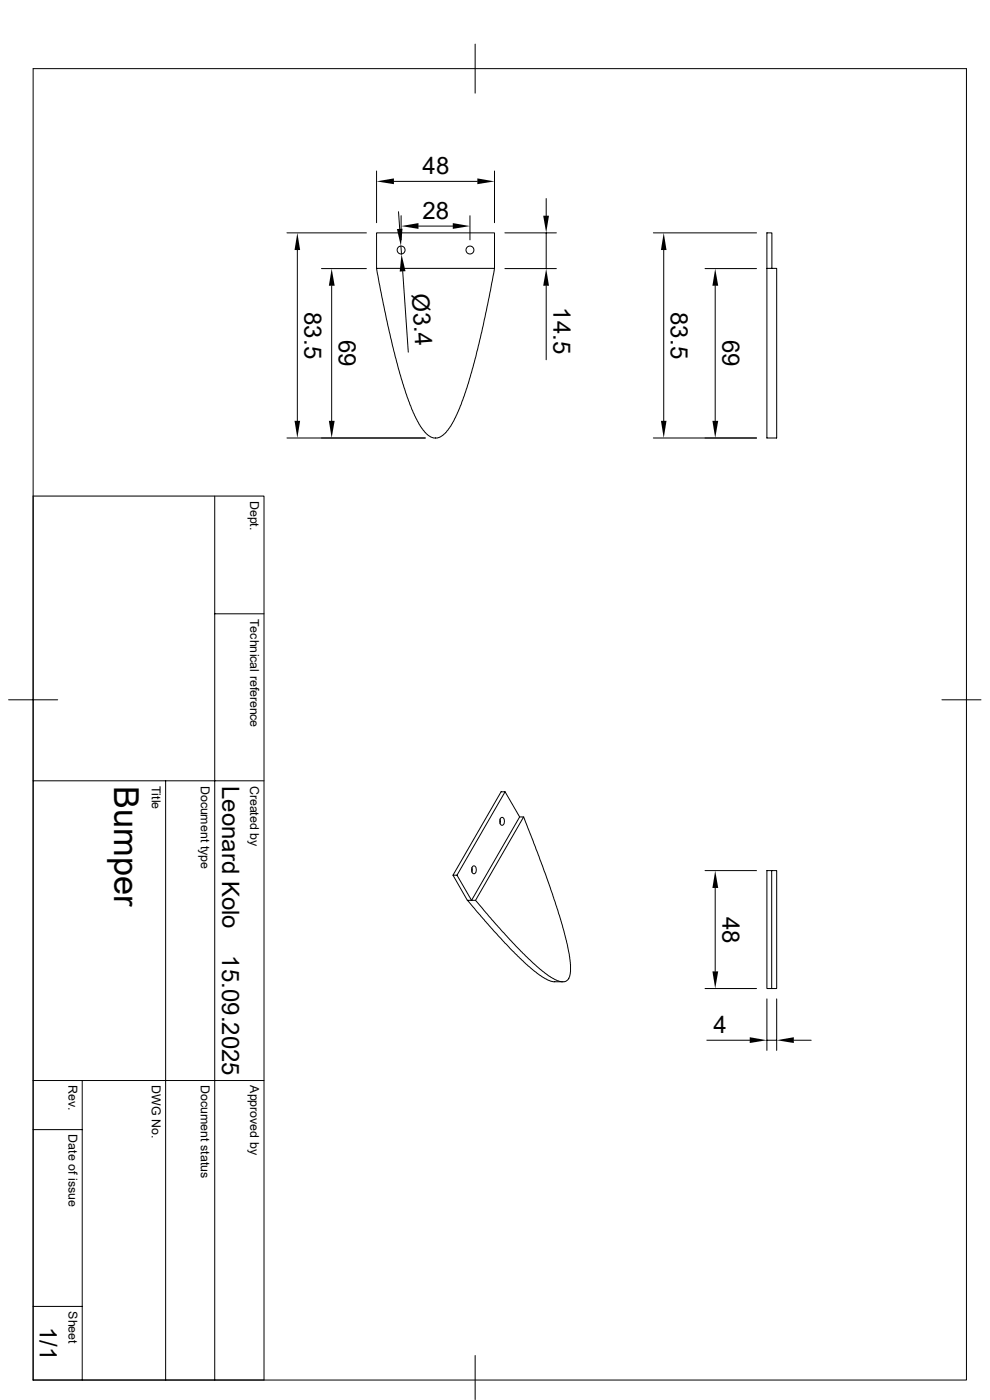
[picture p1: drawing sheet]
<svg xmlns="http://www.w3.org/2000/svg" width="210mm" height="297mm" viewBox="0 0 210 297" stroke-linecap="round" stroke-linejoin="round" font-family="sans-serif">
<g fill="none" stroke="#000" stroke-width=".21">
<path d="M7 14.6h198v278.2h-198zM100.8 9.4v10.4M79.9 36.3v10.9M83.6 38.5h17.7M104.9 36.3v10.9M60.9 49.4h16.8M63.1 53v36.3M68.2 57h9.5M79.9 56.9l2.7 13.5 2.8 10.9 1.6 4.6 1 2.3 1.2 2.3 1.4 1.7a2.49 2.49 0 0 0 3.9-.4l1.1-1.4 1.3-2.4 .9-2.1 1.6-4.6 2.8-10.9 2.7-13.5M79.9 56.9v-7.5h25v7.5M79.9 56.9h25M84.5 44.9l.3 3.7"/>
<path d="M85 52.2l.2 1.7M85.1 45.8v5.1M85.4 57.6l1.2 17.1M88.8 48h7.3M99.7 45.8v5.1M107.1 57h10.9M107.1 49.4h10.9M115.9 42.1v3.7M115.9 49.4v7.6M138.6 49.4h21.9M140.8 53v36.3M149.6 57h10.9"/>
<path d="M162.7 56.9v36h2.1v-36h-1.1M162.7 49.4h1v7.5h-1zM70.4 60.6v28.7M115.9 60.6v15.7M151.7 60.6v28.7M60.9 92.9h29.3M138.6 92.9h21.9M7 105.2h49v187.6h-49M45.6 105.2v187.6M45.6 130.2h10.4M1.8 148.5h10.4M199.8 148.5h8.3"/>
<path d="M7 165.7h49M35.1 165.7v127.1M106.1 173.8v.9M106.2 173.6a.4 .4 0 0 1 .4-.2 .4 .4 0 0 1 .3 .3 .8 .8 0 0 1 .1 .9 .8 .8 0 0 1-.7 .4l-.2-.2-.1-.6zM107.1 168l-10.2 17.7M110.2 173.3h.9l-10.2 17.7h-.9zM110.2 173.3l-3.1-5.3h-.8l-10.2 17.7h.8l3.1 5.3h-.9l-3-5.3M111.1 173.3l4.6 12.2 2.6 7.5 1.3 4.5 1.2 5.1 .2 2v1.9l-.5 1.4-.7 .4h-.8l-.8-.3-2-1.1-2-1.6-2.7-2.5-3.4-3.5-7.2-8.3M99.1 191l8 9.1 5 4.8 2.3 1.9 1.7 1.1 1.2 .4h2.1M100.1 184.1v.9M100.4 183.7a.8 .8 0 0 1 .7 .5 .8 .8 0 0 1-.1 .8l-.2 .2a.4 .4 0 0 1-.4 .2 .4 .4 0 0 1-.3-.4v-1zM149.6 184.7h10.9"/>
<path d="M151.7 188.4v17.7M162.7 184.7h2.1v25h-2.1zM163.7 184.7v25M149.6 209.7h10.9M162.7 211.9v10.9M164.8 211.9v10.9M7 239.6h10.4M7 229.2h49M17.4 229.2v63.6M149.9 220.7h9.1M162.7 220.7h2.1M168.4 220.7h3.7"/>
<path d="M7 277.2h10.4M100.8 287.6v9.3"/>
<circle cx="85.1" cy="53" r=".85"/>
<circle cx="99.7" cy="53" r=".85"/>
</g>
<g fill="#000">
<path d="M79.9 38.5l3.7-.7v1.3zM101.3 37.8l3.6 .7-3.6 .6zM63.1 49.4l.6 3.6h-1.2zM84.2 48.6l1.2-.1-.4 3.7zM85.2 53.9l.8 3.6-1.2 .1zM85.1 48l3.7-.7v1.3zM96.1 47.3l3.6 .7-3.6 .6zM115.2 45.8h1.3l-.6 3.6zM140.8 49.4l.6 3.6h-1.2zM70.4 57l.6 3.6h-1.2zM115.9 57l.6 3.6h-1.3zM151.7 57l.7 3.6h-1.3z"/>
<path d="M62.5 89.3h1.2l-.6 3.6zM69.8 89.3h1.2l-.6 3.6zM140.2 89.3h1.2l-.6 3.6zM151.1 89.3h1.3l-.7 3.6zM151.7 184.7l.7 3.7h-1.3zM151.1 206.1h1.3l-.7 3.6zM159 220l3.7 .7-3.7 .6zM164.8 220.7l3.6-.7v1.3z"/>
</g>
<text font-size="7.3" x="24.2" y="166.7" transform="rotate(90 24.2 166.7)">Bumper</text>
<g font-size="5.1">
<text x="89.7" y="37">48</text>
<text x="89.6" y="46.4">28</text>
<text x="87.4" y="62.4" transform="rotate(86 87.4 62.4)">Ø3.4</text>
<text x="117.4" y="65.2" transform="rotate(90 117.4 65.2)">14.5</text>
<text x="64.6" y="66.2" transform="rotate(90 64.6 66.2)">83.5</text>
<text x="142.3" y="66.2" transform="rotate(90 142.3 66.2)">83.5</text>
<text x="71.9" y="72.1" transform="rotate(90 71.9 72.1)">69</text>
<text x="153.2" y="72.1" transform="rotate(90 153.2 72.1)">69</text>
<text x="47.1" y="166.7" transform="rotate(90 47.1 166.7)">Leonard Kolo</text>
<text x="153.2" y="194.5" transform="rotate(90 153.2 194.5)">48</text>
<text x="47.1" y="202.7" transform="rotate(90 47.1 202.7)">15.09.2025</text>
<text x="151.3" y="219.2">4</text>
<text x="8.4" y="281.4" transform="rotate(90 8.4 281.4)">1/1</text>
</g>
<g font-size="2.6">
<text x="53.1" y="106.3" transform="rotate(90 53.1 106.3)">Dept.</text>
<text x="53.1" y="131.3" transform="rotate(90 53.1 131.3)">Technical reference</text>
<text x="32.2" y="166.7" transform="rotate(90 32.2 166.7)">Title</text>
<text x="42.6" y="166.7" transform="rotate(90 42.6 166.7)">Document type</text>
<text x="53.1" y="166.7" transform="rotate(90 53.1 166.7)">Created by</text>
<text x="14.5" y="230.2" transform="rotate(90 14.5 230.2)">Rev.</text>
<text x="32.2" y="230.2" transform="rotate(90 32.2 230.2)">DWG No.</text>
<text x="42.6" y="230.2" transform="rotate(90 42.6 230.2)">Document status</text>
<text x="53.1" y="230.2" transform="rotate(90 53.1 230.2)">Approved by</text>
<text x="14.5" y="240.7" transform="rotate(90 14.5 240.7)">Date of issue</text>
<text x="14.5" y="278.2" transform="rotate(90 14.5 278.2)">Sheet</text>
</g>
</svg>
